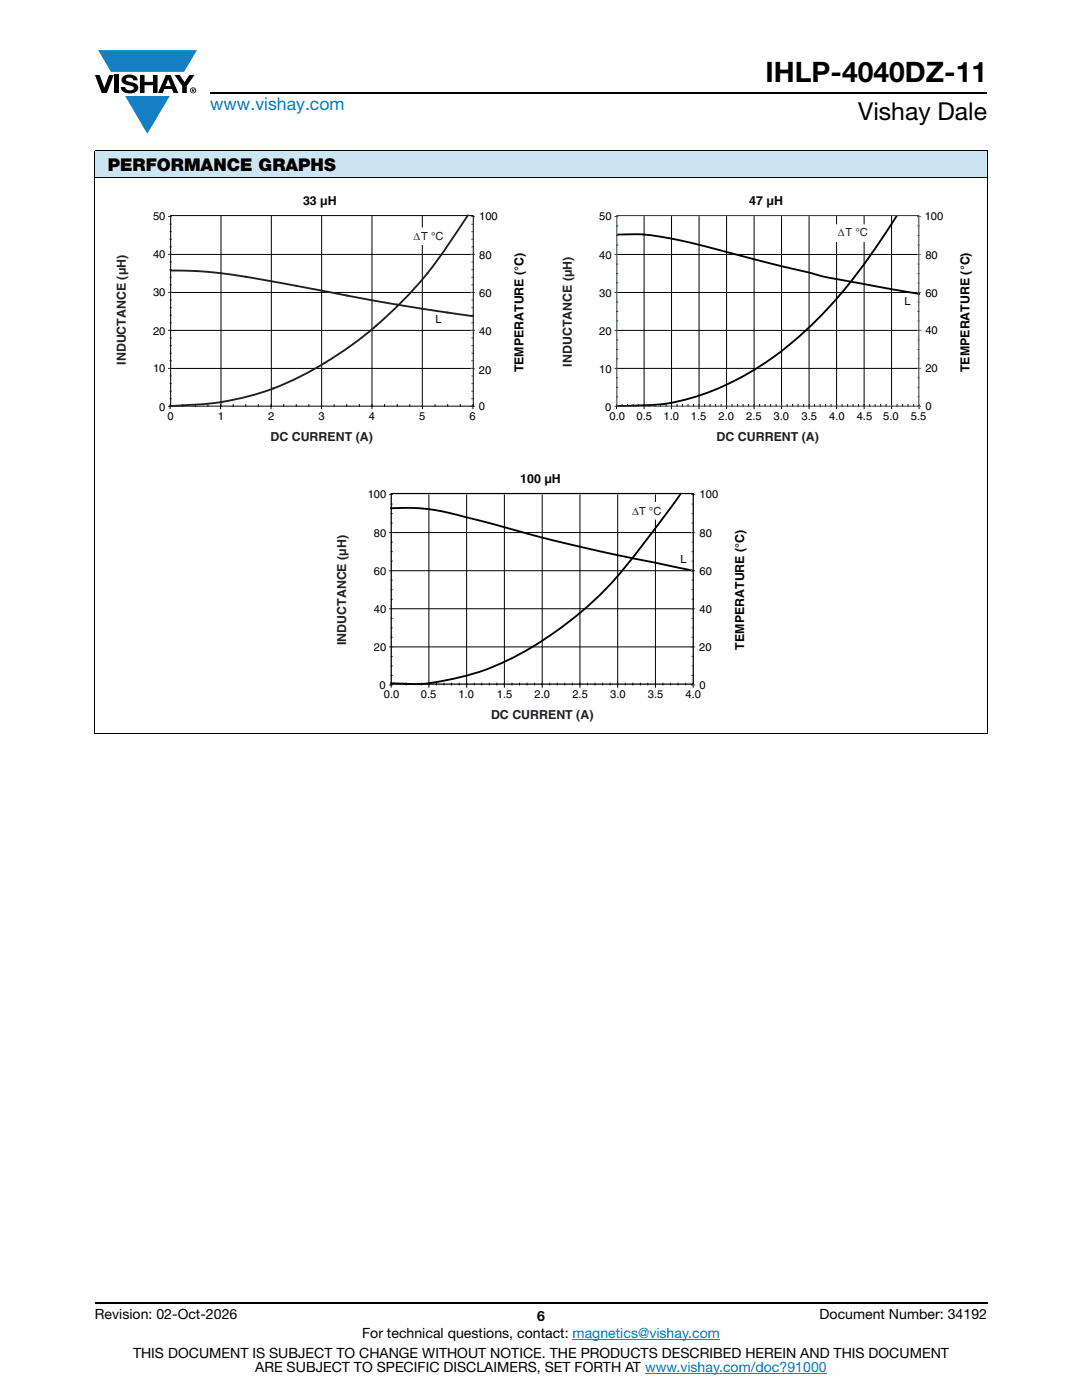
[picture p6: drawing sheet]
<svg xmlns="http://www.w3.org/2000/svg" width="216mm" height="279mm" viewBox="0 0 216 279" stroke-linecap="round" stroke-linejoin="round" font-family="sans-serif">
<g fill="#147fc3">
<path d="M19.6 10h19.7l-2.6 4.3h-1.1h-13.5z"/>
<path d="M25 19.2h8.9l-4.5 7.5z"/>
</g>
<g fill="#000">
<path d="M18.9 15h1l.9 2.5 1-2.5h.9l-1.4 3.6h-1zM22.9 15h.9v3.6h-.9zM24.6 15.3a2.1 2.1 0 0 1 2.8 .3l.1 .4h-.9a.79 .79 0 0 0-.7-.5 .79 .79 0 0 0-.8 .4l.3 .3 1 .2a1.08 1.08 0 0 1 1.2 1 1.08 1.08 0 0 1-1.1 1.2 1.73 1.73 0 0 1-2.4-1.2h.9a.96 .96 0 0 0 .8 .6 .96 .96 0 0 0 .9-.4 1.31 1.31 0 0 0-1.2-.6 1.03 1.03 0 0 1-1.1-.6 1.03 1.03 0 0 1 .2-1.1zM27.9 15h.9v1.3h1.7v-1.3h.9v3.6h-.9v-1.6h-1.7v1.6h-.9zM34.8 15h1.1l.9 1.4 1-1.4h1l-1.5 2.2v1.4h-.9v-1.4z"/>
<path d="M33.6 15.9l.5 1.3h-1.1zM33.1 15l-1.6 3.6h1l.3-.8h1.5l.3 .8h1l-1.6-3.6z"/>
<path d="M38.4 17.8h.2v.2h-.2zM38.3 17.7v.7h.1v-.3l.4 .3-.2-.3 .2-.2-.1-.2z"/>
<path d="M38.1 18a.46 .46 0 0 1 .9 0 .46 .46 0 0 1-.9 0zM37.9 18a.6 .6 0 0 0 1.2 0 .6 .6 0 0 0-1.2 0z"/>
</g>
<path d="M42 18.6h155M18.9 260h178.1" fill="none" stroke="#000" stroke-width=".36"/>
<path d="M114.3 267.3h29.3M128.7 274h36.3" fill="none" stroke="#007ec4" stroke-width=".2"/>
<path d="M18.9 30h178.1v5.5h-178.1z" fill="#cce5f3"/>
<g fill="none" stroke="#000" stroke-width=".2">
<path d="M18.9 30h178.1M18.9 35.5h178.1M18.9 30.1v116.3M197 30.1v116.3M33.9 58.4h60.5M33.9 50.8h60.5M34.1 43h60.3v38.1h-60.3zM44.1 43.2v37.9M54.1 43.2v37.9M64.2 43.2v37.9M74.2 43.2v37.9M84.3 43.2v37.9"/>
<path d="M33.9 73.5h60.5M33.9 65.9h60.5M18.9 146.5h178.1"/>
</g>
<g fill="none" stroke="#272973" stroke-width=".2">
<path d="M33.6 58.4h.6M33.6 50.8h.6M33.6 43.2h.6M33.9 59.9h.3M33.9 56.8h.3M33.9 55.3h.3M33.9 53.8h.3M33.9 52.3h.3M33.9 49.3h.3M33.9 47.8h.3M33.9 46.2h.3M33.9 44.7h.3"/>
<path d="M33.9 79.6h.3M33.9 78.1h.3M33.9 76.6h.3M33.9 75h.3M33.9 72h.3M33.9 70.5h.3M33.9 69h.3M33.9 67.5h.3M33.9 64.4h.3M33.9 62.9h.3M33.9 61.4h.3M34.2 73.5h-.6"/>
<path d="M34.2 65.9h-.6M34.2 81.1h-.6"/>
</g>
<g fill="none" stroke="#050504" stroke-width=".2">
<path d="M33.9 80.8v.8M36.5 80.8v.3M39 80.8v.3M41.5 80.8v.3M44 80.8v.8M46.5 80.8v.3M49 80.8v.3M51.6 80.8v.3M54.1 80.8v.8M56.6 80.8v.3M59.1 80.8v.3M61.6 80.8v.3"/>
<path d="M64.2 80.8v.8M66.7 80.8v.3M69.2 80.8v.3M71.7 80.8v.3M74.2 80.8v.8M76.7 80.8v.3M79.3 80.8v.3M81.8 80.8v.3M84.3 80.8v.8M86.8 80.8v.3M89.3 80.8v.3M91.8 80.8v.3"/>
<path d="M94.4 80.8v.8"/>
</g>
<g fill="none" stroke="#ee2123" stroke-width=".2">
<path d="M94 58.4h.7M94 50.8h.7M94 43.2h.7M94.1 59.9h.3M94.1 56.8h.3M94.1 55.3h.3M94.1 53.8h.3M94.1 52.3h.3M94.1 49.3h.3M94.1 47.8h.3M94.1 46.2h.3M94.1 44.7h.3"/>
<path d="M94 73.5h.7M94 65.9h.7M94.1 79.6h.3M94.1 78.1h.3M94.1 76.6h.3M94.1 75h.3M94.1 72h.3M94.1 70.5h.3M94.1 69h.3M94.1 67.5h.3M94.1 64.4h.3M94.1 62.9h.3"/>
<path d="M94.1 61.4h.3M94 81.1h.7"/>
</g>
<path d="M81.4 45.5h8.3v3.2h-8.3z" fill="#fff"/>
<path d="M81.4 45.5h8.3v3.2h-8.3z" fill="none" stroke="#fff" stroke-width=".25"/>
<path d="M34.1 54l4.3 .1a116.6 116.6 0 0 1 18.2 2.5l20.1 3.8 17.6 2.7M93.3 43a96.6 96.6 0 0 1-13.8 17.9 72.2 72.2 0 0 1-28 17.6 58 58 0 0 1-16.4 2.5l-1 .1" fill="none" stroke="#211e1e" stroke-width=".37"/>
<g fill="none" stroke="#000" stroke-width=".2">
<path d="M123 58.4h60.4M123 50.8h60.4M128.5 43.2v37.9M134 43.2v37.9M139.5 43.2v37.9M145 43.2v37.9M150.5 43.2v37.9M155.9 43.2v37.9M161.4 43.2v37.9M166.9 43.2v37.9M172.4 43.2v37.9M177.9 43.2v37.9"/>
<path d="M123 73.5h60.4M123 65.9h60.4"/>
</g>
<g fill="none" stroke="#272973" stroke-width=".2">
<path d="M122.7 58.4h.6M122.7 50.8h.6M122.7 43.2h.6M123 56.5h.3M123 54.6h.3M123 52.7h.3M123 48.9h.3M123 47h.3M123 45.1h.3M123.1 43h60.2v38.1h-60.2zM122.7 65.9h.6M123 79.2h.3"/>
<path d="M123 77.3h.3M123 75.4h.3M123 71.6h.3M123 69.7h.3M123 67.8h.3M123 64.1h.3M123 62.1h.3M123 60.3h.3M123.3 73.5h-.6M122.7 81.1h.6"/>
</g>
<g fill="none" stroke="#050504" stroke-width=".2">
<path d="M123 80.7v.8M124.1 80.7v.4M125.2 80.7v.4M126.3 80.7v.4M127.4 80.7v.4M128.5 80.7v.8M129.6 80.7v.4M130.7 80.7v.4M131.8 80.7v.4M132.9 80.7v.4M134 80.7v.8M135.1 80.7v.4"/>
<path d="M136.2 80.7v.4M137.3 80.7v.4M138.4 80.7v.4M139.5 80.7v.8M140.6 80.7v.4M141.7 80.7v.4M142.8 80.7v.4M143.9 80.7v.4M145 80.7v.8M146.1 80.7v.4M147.2 80.7v.4M148.3 80.7v.4"/>
<path d="M149.4 80.7v.4M150.5 80.7v.8M151.6 80.7v.4M152.7 80.7v.4M153.8 80.7v.4M154.9 80.7v.4M155.9 80.7l.1 .8M157.1 80.7v.4M158.1 80.7v.4M159.2 80.7v.4M160.3 80.7v.4M161.4 80.7v.8"/>
<path d="M162.5 80.7v.4M163.6 80.7v.4M164.7 80.7v.4M165.8 80.7v.4M166.9 80.7v.8M168 80.7v.4M169.1 80.7v.4M170.2 80.7v.4M171.3 80.7v.4M172.4 80.7v.8M173.5 80.7v.4M174.6 80.7v.4"/>
<path d="M175.7 80.7v.4M176.8 80.7v.4M177.9 80.7v.8M179 80.7v.4M180.1 80.7v.4M181.2 80.7v.4M182.3 80.7v.4M183.4 80.7v.8"/>
</g>
<path d="M123.4 46.8a44.5 44.5 0 0 1 14.7 1.7l14.4 3.8 7.6 1.8a110.5 110.5 0 0 0 12.3 2.6l11 1.9M178.9 43.1a106.4 106.4 0 0 1-18.9 23.6 54.5 54.5 0 0 1-27.3 13.9l-2.7 .2-6.6 .2" fill="none" stroke="#000" stroke-width=".37"/>
<g fill="none" stroke="#ee2123" stroke-width=".2">
<path d="M183.1 58.4h.6M183.1 50.8h.6M183.1 43.2h.6M183.2 56.5h.2M183.2 54.6h.2M183.2 52.7h.2M183.2 48.9h.2M183.2 47h.2M183.2 45.1h.2M183.1 73.5h.6M183.1 65.9h.6M183.2 79.2h.2"/>
<path d="M183.2 77.3h.2M183.2 75.4h.2M183.2 71.6h.2M183.2 69.7h.2M183.2 67.8h.2M183.2 64.1h.2M183.2 62.1h.2M183.2 60.3h.2M183.1 81.1h.6"/>
</g>
<path d="M166.1 44.9h8.3v3.2h-8.3z" fill="#fff"/>
<path d="M166.1 44.9h8.3v3.2h-8.3z" fill="none" stroke="#fff" stroke-width=".25"/>
<path d="M85.6 98.7v38M93.1 98.7v38M100.6 98.7v38M108.2 98.7v38M115.7 98.7v38M123.3 98.7v38M130.8 98.7v38M78 113.9h60.3M78 106.3h60.3M78 129.1h60.3M78 121.5h60.3" fill="none" stroke="#000" stroke-width=".2"/>
<g fill="none" stroke="#272973" stroke-width=".2">
<path d="M78.3 98.7h-.6M78 119.6h.3M78 117.7h.3M78 115.8h.3M78 112h.3M78 110.1h.3M78 108.2h.3M78 104.4h.3M78 102.5h.3M78 100.6h.3M78.3 113.9h-.6M78.3 106.3h-.6"/>
<path d="M78 134.8h.3M78 132.9h.3M78 131h.3M78 127.2h.3M78 125.3h.3M78 123.4h.3M78.3 136.7h-.6M78.3 129.1h-.6M78.3 121.5h-.6"/>
</g>
<g fill="none" stroke="#050504" stroke-width=".2">
<path d="M78 136.4v.8M81.1 136.4v.3M84.1 136.4v.3M85.6 136.4v.8M87.1 136.4v.3M88.6 136.4v.3M90.1 136.4v.3M91.6 136.4v.3M93.1 136.4v.8M94.6 136.4v.3M96.1 136.4v.3M97.6 136.4v.3"/>
<path d="M99.1 136.4v.3M100.6 136.4v.8M102.2 136.4v.3M103.7 136.4v.3M105.2 136.4v.3M106.7 136.4v.3M108.2 136.4v.8M109.7 136.4v.3M111.2 136.4v.3M112.7 136.4v.3M114.2 136.4v.3M115.7 136.4v.8"/>
<path d="M117.2 136.4v.3M118.7 136.4v.3M120.2 136.4v.3M121.7 136.4v.3M123.3 136.4v.8M124.8 136.4v.3M126.3 136.4v.3M127.8 136.4v.3M129.3 136.4v.3M130.8 136.4v.8M132.3 136.4v.3M133.8 136.4v.3"/>
<path d="M135.3 136.4v.3M136.8 136.4v.3M138.3 136.4v.8"/>
</g>
<path d="M78 101.4a40.1 40.1 0 0 1 15.1 1.9l5.7 1.4a329.7 329.7 0 0 0 32 7.6l7.5 1.6" fill="none" stroke="#000" stroke-width=".37"/>
<g fill="none" stroke="#ee2123" stroke-width=".2">
<path d="M138 98.7h.6M138 113.9h.6M138 106.3h.6M138.1 119.6h.2M138.1 117.7h.2M138.1 115.8h.2M138.1 112h.2M138.1 110.1h.2M138.1 108.2h.2M138.1 104.4h.2M138.1 102.5h.2M138.1 100.6h.2"/>
<path d="M138 136.7h.6M138 129.1h.6M138 121.5h.6M138.1 134.8h.2M138.1 132.9h.2M138.1 131h.2M138.1 127.2h.2M138.1 125.3h.2M138.1 123.4h.2"/>
</g>
<path d="M78.1 98.5h60.2v38h-60.2z" fill="none" stroke="#000" stroke-width=".25"/>
<path d="M125.8 100.4h6.6v3.2h-6.6z" fill="#fff"/>
<path d="M125.8 100.4h6.6v3.2h-6.6z" fill="none" stroke="#fff" stroke-width=".25"/>
<path d="M135.8 98.6l-1.9 2.7a191.5 191.5 0 0 1-13.3 16.6 67.4 67.4 0 0 1-25.6 16.4 41.4 41.4 0 0 1-17 2.1" fill="none" stroke="#000" stroke-width=".37"/>
<text font-size="5.6" x="152.8" y="16.4">IHLP-4040DZ-11</text>
<text font-size="4.9" x="171.3" y="24">Vishay Dale</text>
<text font-size="3.5" fill="#007ec4" x="42" y="21.9">www.vishay.com</text>
<text font-size="3.5" x="21.5" y="34.1">PERFORMANCE GRAPHS</text>
<g font-size="2.8">
<text x="18.9" y="263.3">Revision: 02-Oct-2026</text>
<text x="107.2" y="263.6">6</text>
<text x="163.6" y="263.3">Document Number: 34192</text>
<text x="72.3" y="267.1">For technical questions, contact: magnetics@vishay.com</text>
<text x="26.5" y="271">THIS DOCUMENT IS SUBJECT TO CHANGE WITHOUT NOTICE. THE PRODUCTS DESCRIBED HEREIN AND THIS DOCUMENT</text>
<text x="50.9" y="273.8">ARE SUBJECT TO SPECIFIC DISCLAIMERS, SET FORTH AT www.vishay.com/doc?91000</text>
</g>
<g font-size="2.5" fill="#050504">
<text x="60.5" y="40.9">33 µH</text>
<text x="149.5" y="40.9">47 µH</text>
<text x="103.8" y="96.4">100 µH</text>
</g>
<g font-size="2.5" fill="#231f20">
<text x="25.1" y="72.8" transform="rotate(-90 25.1 72.8)">INDUCTANCE (µH)</text>
<text x="114.1" y="73.2" transform="rotate(-90 114.1 73.2)">INDUCTANCE (µH)</text>
<text x="54" y="88">DC CURRENT (A)</text>
<text x="143" y="88">DC CURRENT (A)</text>
<text x="69.1" y="128.7" transform="rotate(-90 69.1 128.7)">INDUCTANCE (µH)</text>
<text x="98" y="143.5">DC CURRENT (A)</text>
</g>
<g font-size="2.5">
<text x="104.5" y="74.3" transform="rotate(-90 104.5 74.3)">TEMPERATURE (°C)</text>
<text x="193.5" y="74.3" transform="rotate(-90 193.5 74.3)">TEMPERATURE (°C)</text>
<text x="148.5" y="129.6" transform="rotate(-90 148.5 129.6)">TEMPERATURE (°C)</text>
</g>
<g font-size="2.2">
<text x="30.5" y="43.9">50</text>
<text x="95.6" y="43.8">100</text>
<text x="119.6" y="43.9">50</text>
<text x="184.5" y="43.9">100</text>
<text x="30.5" y="51.6">40</text>
<text x="95.6" y="51.6">80</text>
<text x="119.6" y="51.6">40</text>
<text x="184.6" y="51.7">80</text>
<text x="30.5" y="59.1">30</text>
<text x="95.6" y="59.2">60</text>
<text x="119.6" y="59.3">30</text>
<text x="184.6" y="59.2">60</text>
<text x="86.9" y="64.4">L</text>
<text x="180.5" y="60.9">L</text>
<text x="30.5" y="66.8">20</text>
<text x="95.6" y="66.8">40</text>
<text x="119.6" y="66.8">20</text>
<text x="184.6" y="66.7">40</text>
<text x="30.5" y="74.3">10</text>
<text x="95.6" y="74.5">20</text>
<text x="119.6" y="74.3">10</text>
<text x="184.6" y="74.3">20</text>
<text x="31.8" y="81.9">0</text>
<text x="33.4" y="83.8">0</text>
<text x="43.5" y="83.8">1</text>
<text x="53.5" y="83.8">2</text>
<text x="63.6" y="83.8">3</text>
<text x="73.6" y="83.8">4</text>
<text x="83.6" y="83.8">5</text>
<text x="93.7" y="83.8">6</text>
<text x="95.6" y="81.9">0</text>
<text x="120.8" y="81.9">0</text>
<text x="121.6" y="83.7">0.0</text>
<text x="127" y="83.7">0.5</text>
<text x="132.4" y="83.7">1.0</text>
<text x="137.9" y="83.7">1.5</text>
<text x="143.4" y="83.7">2.0</text>
<text x="148.9" y="83.7">2.5</text>
<text x="154.3" y="83.7">3.0</text>
<text x="159.9" y="83.7">3.5</text>
<text x="165.4" y="83.7">4.0</text>
<text x="171" y="83.7">4.5</text>
<text x="176.2" y="83.7">5.0</text>
<text x="181.8" y="83.7">5.5</text>
<text x="184.6" y="81.9">0</text>
<text x="73.4" y="99.4">100</text>
<text x="139.6" y="99.4">100</text>
<text x="74.6" y="107.1">80</text>
<text x="139.6" y="107.2">80</text>
<text x="135.8" y="112.3">L</text>
<text x="74.6" y="114.8">60</text>
<text x="139.6" y="114.8">60</text>
<text x="74.6" y="122.3">40</text>
<text x="139.6" y="122.4">40</text>
<text x="74.6" y="129.9">20</text>
<text x="139.5" y="130">20</text>
<text x="75.7" y="137.4">0</text>
<text x="139.6" y="137.5">0</text>
<text x="76.6" y="139.3">0.0</text>
<text x="84" y="139.3">0.5</text>
<text x="91.5" y="139.3">1.0</text>
<text x="99.1" y="139.3">1.5</text>
<text x="106.7" y="139.3">2.0</text>
<text x="114.2" y="139.3">2.5</text>
<text x="121.7" y="139.3">3.0</text>
<text x="129.3" y="139.3">3.5</text>
<text x="136.8" y="139.3">4.0</text>
</g>
<g font-size="2.2" fill="#231f20">
<text x="82.5" y="47.8">ΔT °C</text>
<text x="167.2" y="47.2">ΔT °C</text>
<text x="126.2" y="102.7">ΔT °C</text>
</g>
</svg>
